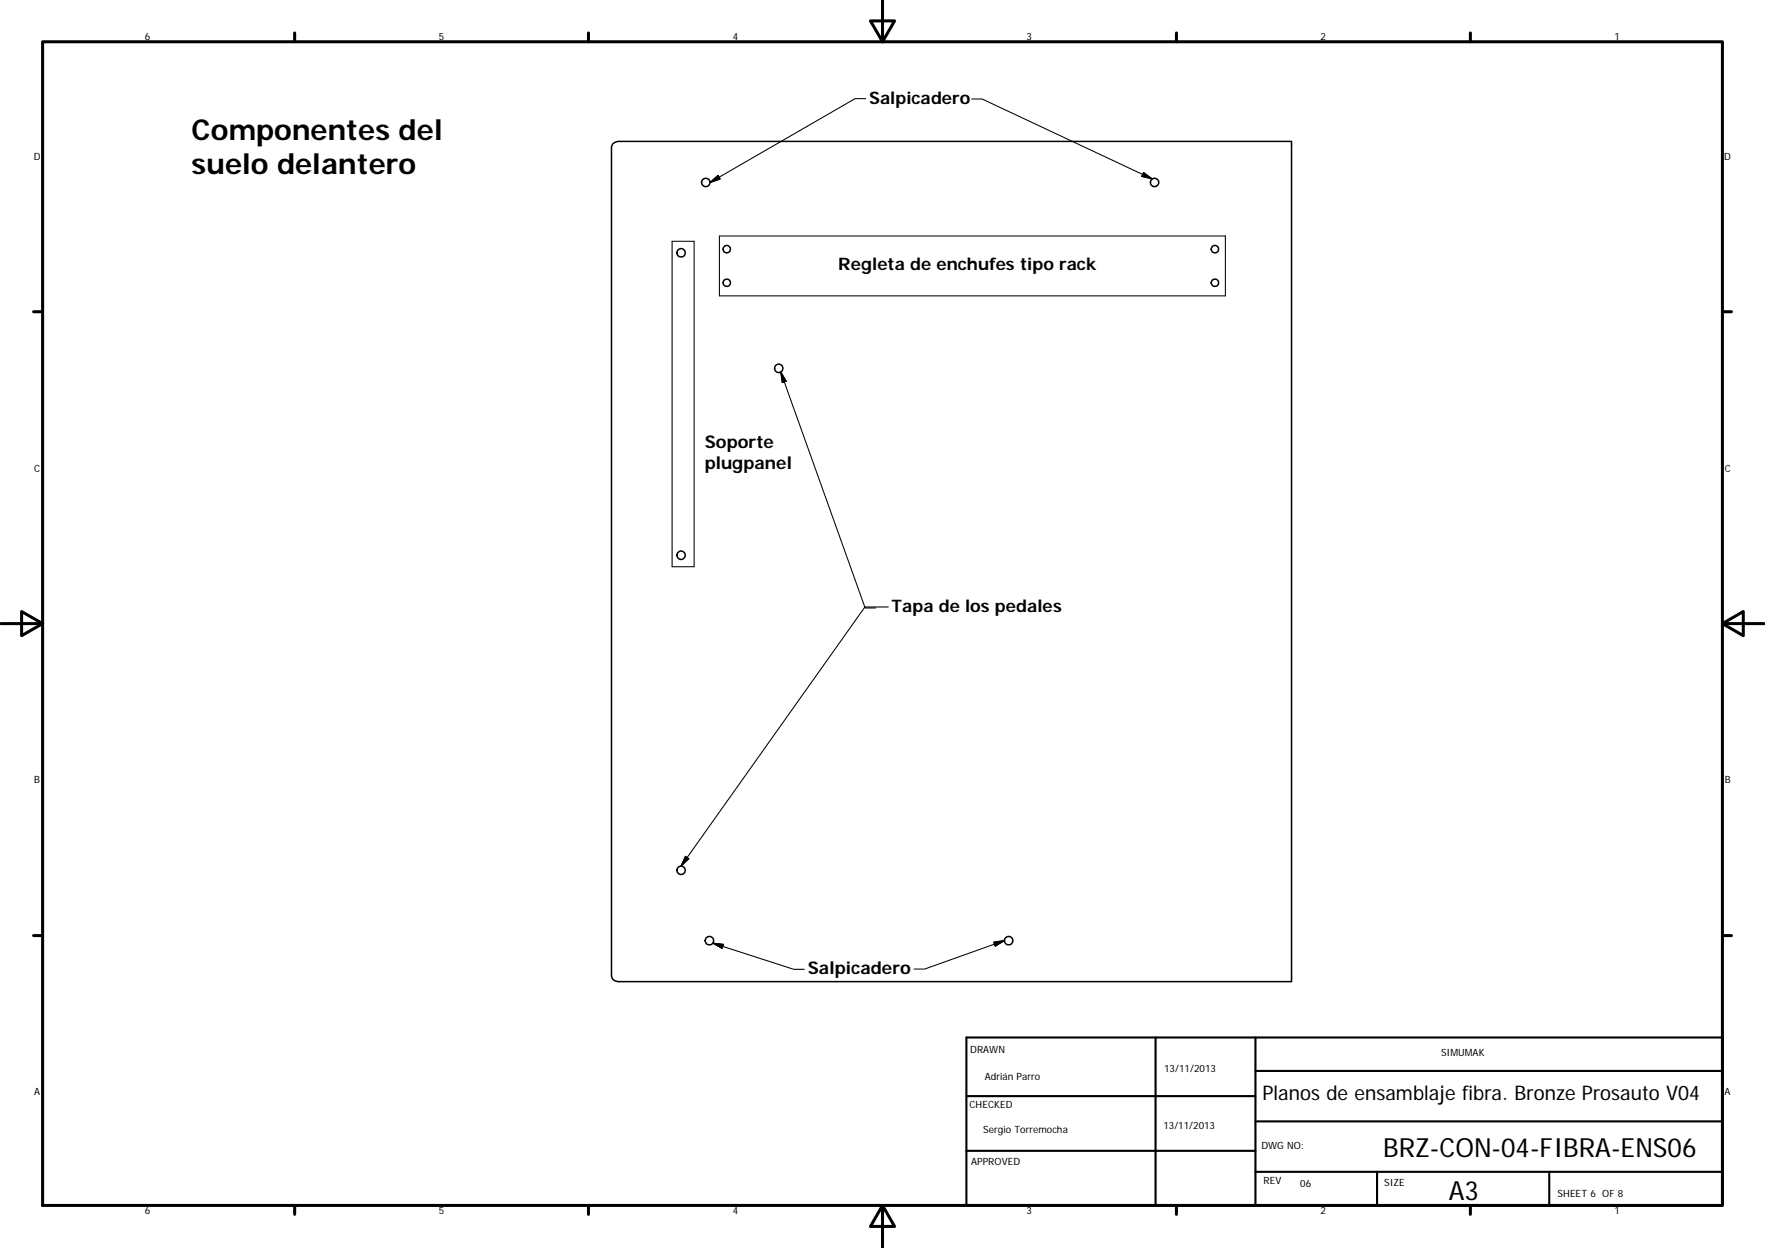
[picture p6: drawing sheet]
<svg xmlns="http://www.w3.org/2000/svg" width="297mm" height="210mm" viewBox="0 0 297 210" stroke-linecap="round" stroke-linejoin="round" font-family="sans-serif">
<g fill="none" stroke="#000" stroke-width=".25">
<path d="M103.2 24.2l.9-.4h113.3v141.4h-113.3a1.05 1.05 0 0 1-1.2-1.1v-139.3z"/>
<circle cx="118.8" cy="30.7" r=".7"/>
<circle cx="194.3" cy="30.7" r=".69"/>
<circle cx="114.6" cy="42.5" r=".7"/>
<circle cx="122.3" cy="41.9" r=".62"/>
<circle cx="122.3" cy="47.6" r=".62"/>
<circle cx="204.5" cy="41.9" r=".63"/>
<circle cx="204.5" cy="47.6" r=".63"/>
<circle cx="131.1" cy="62" r=".7"/>
<circle cx="114.6" cy="93.4" r=".69"/>
<circle cx="114.6" cy="146.4" r=".7"/>
<circle cx="119.4" cy="158.3" r=".71"/>
<circle cx="169.7" cy="158.3" r=".71"/>
</g>
<g fill="none" stroke="#000" stroke-width=".51">
<path d="M148.5 0v7M7.2 7h282.7v195.8h-282.7zM49.6 5.5v1.5M99 5.5v1.5M146.5 3.5h4.1l-2.1 3.5zM198 5.5v1.5M247.5 5.5v1.5M5.6 52.5h1.6M289.9 52.5h1.5M.1 104.9h7.1M3.6 102.9l3.6 2-3.6 2.1zM289.9 104.9l3.5-2v4.1z"/>
<path d="M289.9 104.9h7M5.6 157.4h1.6M289.9 157.4h1.5M49.6 202.8v1.5M99 202.8v1.5M148.5 202.8l2.1 3.6h-4.1zM148.5 202.8v7.1M198 202.8v1.5M247.5 202.8v1.5"/>
</g>
<path d="M162.6 174.6h127.3v28.2h-127.3zM194.5 174.6v28.2M211.3 174.6v28.2M162.6 193.6h48.7M162.6 184.4h48.7M211.3 197.2h78.6M211.3 188.7h78.6M211.3 180.2h78.6M231.8 197.2v5.6M260.7 197.2v5.6" fill="none" stroke="#000" stroke-width=".36"/>
<g fill="none" stroke="#000" stroke-width=".18">
<path d="M145.7 16.6h-1.8l-24.4 14.1M163.5 16.7h1.8l28.6 13.4M119.5 30.7l1.3-1.2 .4 .6zM121.1 39.7h85.1v10.1h-85.1zM192.5 29l1.4 1.1-1.8-.4zM113.1 40.6h3.7v54.8h-3.7zM131.4 62.6l.9 1.5-.6 .3zM131.4 62.6l14.2 39.7h1.8M149.5 102.1h-3.9l-31 43.6M115.4 144.1l.5 .4-1.3 1.2zM120 158.7l1.7 .2-.2 .7zM120 158.7l13.6 4.4h1.8"/>
<path d="M167.3 158.5l1.7-.2-1.5 .9zM169 158.3l-13.4 4.7h-1.8"/>
</g>
<path d="M119.5 30.7l1.3-1.2 .4 .6zM192.5 29l1.4 1.1-1.8-.4zM131.4 62.6l.9 1.5-.6 .3zM115.4 144.1l.5 .4-1.3 1.2zM120 158.7l1.7 .2-.2 .7zM167.3 158.5l1.7-.2-1.5 .9z" fill="#000" stroke="#000" stroke-width=".18"/>
<g font-size="4.8">
<text x="32.3" y="23.5">Componentes del</text>
<text x="32.3" y="29.4">suelo delantero</text>
</g>
<g font-size="4.4">
<text x="232.8" y="194.6">BRZ-CON-04-FIBRA-ENS06</text>
<text x="243.8" y="201.8">A3</text>
</g>
<text font-size="3.4" x="212.4" y="185">Planos de ensamblaje fibra. Bronze Prosauto V04</text>
<g font-size="2.9">
<text x="146.3" y="17.4">Salpicadero</text>
<text x="141.1" y="45.4">Regleta de enchufes tipo rack</text>
<text x="118.6" y="75.4">Soporte</text>
<text x="118.6" y="78.9">plugpanel</text>
<text x="150" y="103">Tapa de los pedales</text>
<text x="136" y="163.9">Salpicadero</text>
</g>
<g font-size="1.7">
<text x="24.4" y="6.8">6</text>
<text x="73.9" y="6.8">5</text>
<text x="123.3" y="6.8">4</text>
<text x="172.8" y="6.8">3</text>
<text x="222.2" y="6.8">2</text>
<text x="271.7" y="6.8">1</text>
<text x="5.7" y="26.8">D</text>
<text x="290.2" y="26.8">D</text>
<text x="5.8" y="79.3">C</text>
<text x="290.3" y="79.3">C</text>
<text x="5.8" y="131.8">B</text>
<text x="290.3" y="131.8">B</text>
<text x="163.3" y="177.1">DRAWN</text>
<text x="242.5" y="177.7">SIMUMAK</text>
<text x="5.8" y="184.3">A</text>
<text x="165.7" y="181.7">Adrián Parro</text>
<text x="195.9" y="180.4">13/11/2013</text>
<text x="290.2" y="184.3">A</text>
<text x="163.2" y="186.4">CHECKED</text>
<text x="165.5" y="190.6">Sergio Torremocha</text>
<text x="195.8" y="189.9">13/11/2013</text>
<text x="163.4" y="196">APPROVED</text>
<text x="212.3" y="193.4">DWG NO:</text>
<text x="212.7" y="199.2">REV</text>
<text x="218.8" y="199.6">06</text>
<text x="233" y="199.5">SIZE</text>
<text x="262.1" y="201.4">SHEET 6 OF 8</text>
<text x="24.4" y="204.3">6</text>
<text x="73.9" y="204.3">5</text>
<text x="123.3" y="204.3">4</text>
<text x="172.8" y="204.3">3</text>
<text x="222.2" y="204.3">2</text>
<text x="271.7" y="204.3">1</text>
</g>
</svg>
